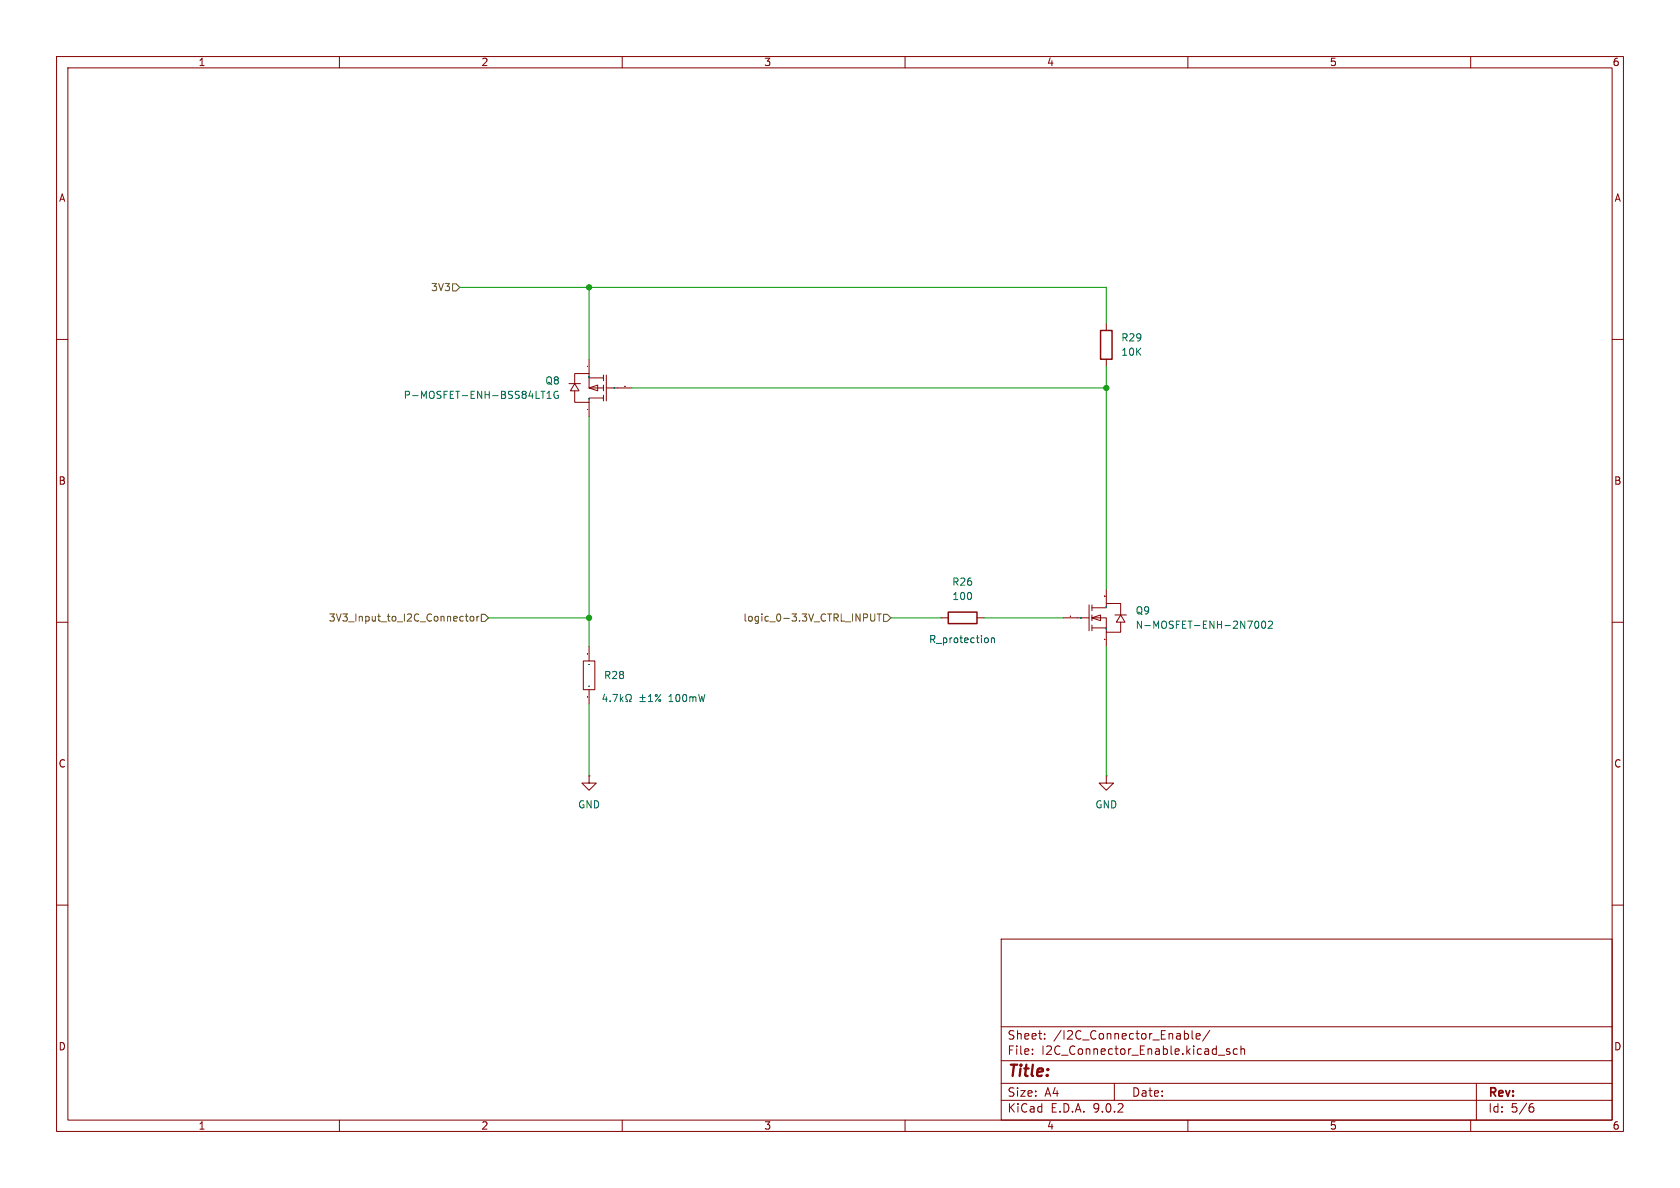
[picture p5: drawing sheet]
<svg xmlns="http://www.w3.org/2000/svg" width="297mm" height="210mm" viewBox="0 0 297 210" stroke-linecap="round" stroke-linejoin="round" font-family="sans-serif">
<g fill="none" stroke="#840000" stroke-width=".18">
<path d="M10 10h277v190h-277zM12 12h273v186h-273zM60 10v2M110 10v2M160 10v2M210 10v2M260 10v2M195.6 57.2v1.2M10 60h2M100.6 67.8h2M101.6 69.1v2h2.5v-.7h2.6M101.6 67.8v-1.8h2.5v2.6h2.6"/>
<path d="M101.6 67.8l.8 1.3h-1.6zM104.1 68.6l1.6-.5v1zM104.1 66.8h2.6M104.1 63.5v2.5M104.1 71.1v2.6M106.7 66.3v1M106.7 68.1v1M106.7 69.9v1M107.2 68.6h4.6M107.2 66.3v4.6M195.6 63.5v1.3M285 60h2"/>
<path d="M10 110h2M103.1 116.8h2.1v5.1h-2.1zM104.1 114.3v2.5M166.4 109.2h1.2M172.7 109.2h1.3M188 109.2h4.5M192.5 106.9v4.6M193 107.4h2.6v-.7h2.5v2M193 109.2l1.6-.5v1zM193 109.2h2.6v2.6h2.5v-1.8M193 106.9v1.1M193 108.7v1"/>
<path d="M193 110.5v1M193 111h2.6M195.6 104.1v2.6M195.6 111.8v2.5M197.1 108.7h2M198.1 108.7l.8 1.3h-1.5zM285 110h2M104.1 137.2v1.2h1.3l-1.3 1.3-1.2-1.3h1.2M104.1 137.2h.1M104.1 121.9v2.6M195.6 137.2v1.2h1.2l-1.2 1.3-1.3-1.3h1.3M195.6 137.2h.1"/>
<path d="M10 160h2M177 166h108v32h-108zM285 160h2M60 198v2M110 198v2M160 198v2M177 194.5h108M177 191.5h108M177 187.5h108M177 181.5h108M182.5 186.3v.1M182.5 185.5v.1"/>
<path d="M184.7 183.6v.1M184.7 182.8v.1M197 191.5v3M209.8 182.7l.3 .3v.4l-.3 .3M210 198v2M210.7 182.2v1.3l.3 .2M211.5 183.2l.7-.1-.1-.3-.4-.1-.2 .2v.7h.6M213.9 182.1l-1.3 2M215.4 186.5h1.1M217.4 185.5l-.4-.1-.2 .2 .1 .2 .5 .2v.3h-.6M218.7 185.5l-.4-.1-.3 .3v.4l.2 .2h.5M219.4 185.5l.2-.1 .4 .1v.9"/>
<path d="M219.4 184.9v1.5M260 198v2M261 191.5v6.5M270.6 195.7h.4l.2 .3-.1 .5-.5 .1M271 195.1l-.4 .1"/>
</g>
<path d="M194.6 58.4h2v5.1h-2zM167.6 108.2h5.1v2h-5.1z" fill="none" stroke="#840000" stroke-width=".25"/>
<g fill="none" stroke="#006464" stroke-width=".18">
<path d="M95.6 69.2h.7M96 69.2v1.2M96.7 70.4h.7M96.7 69.5l.4-.3v1.2M98.6 69.2a.59 .59 0 0 0-.7 .6 .59 .59 0 0 0 .7 .6l.1-.5h-.2M104.1 70.5h.1M104.1 66.7h.1M108.6 68.6h.1M104.1 117.5h.1M191.1 109.2h.1M195.6 107.3h.1M195.6 111.1h.1"/>
<path d="M221.9 109.9l.2-.1a.68 .68 0 0 1 .5 .6 .68 .68 0 0 1-.5 .7l-.2-.2-.1-.3zM223.1 109.9l.2-.1a.68 .68 0 0 1 .5 .6 .68 .68 0 0 1-.5 .7l-.2-.2-.1-.3zM224.2 109.9l.5-.1 .3 .4-.8 .9h.8M104.1 121.3h.1M106.9 122.7l-.3 .9h.8M107.2 123.2v.8M107.9 123.9v.1M108.3 122.8h.9l-.6 1.2M109.7 122.8v1.2M109.8 123.5l.4 .5M110.2 123.2l-.5 .5M110.6 124h.3v-.2a.54 .54 0 0 1-.2-.8 .54 .54 0 0 1 .7-.2 .58 .58 0 0 1-.1 1v.2h.3"/>
<path d="M113.1 124h1M113.1 123.3h1M113.6 122.8v1M114.6 124h.8M114.6 123.1l.4-.3v1.2M116.8 122.8l-1 1.2"/>
<circle cx="116" cy="122.9" r=".18"/>
<circle cx="116.6" cy="123.8" r=".18"/>
</g>
<path d="M103.8 72.4h.1M103.9 64.8h.1M103.9 64.8h-.1M110.5 68.3h.1M103.9 115.6h.1M189.2 109h.1M189.2 108.9h.1M189.2 108.9v.1M195.3 105.4h.1M195.3 113h.1M103.9 123.2h.1" fill="none" stroke="#a90000" stroke-width=".18"/>
<path d="M80 50.2h.6l.7 .6-.7 .6h-.6zM82.3 109h.4M82.4 108.5v1.1l.3 .2M83.2 109h.3l.3 .2v.4l-.3 .2-.3-.1-.1-.1zM84.3 109v.8M84.7 109l-.4 .2M85.1 108.6h.6l.7 .6-.7 .7h-.6zM153.9 108.5v1.1l.3 .2 .3-.1 .1-.1v-1.1M155.1 108.5h.7M155.4 108.5v1.3M156.2 108.6h.6l.7 .6-.7 .7h-.6z" fill="none" stroke="#725600" stroke-width=".18"/>
<path d="M81.3 50.8h114.3v6.4M104.1 50.8v12.7M104.1 73.7v40.6M111.8 68.6h83.8M195.6 64.8v39.3M86.4 109.2h17.7M157.5 109.2h8.9M174 109.2h14M195.6 114.3v22.9M104.1 124.5v12.7" fill="none" stroke="#009600" stroke-width=".18"/>
<path d="M174.7 112.9v.6M175.3 112.8v.8M175.3 112.9l.1-.1h.3l.1 .8" fill="none" stroke="#0000c2" stroke-width=".18"/>
<g fill="#009600" stroke="#009600" stroke-width=".18">
<circle cx="195.6" cy="68.6" r=".46"/>
<circle cx="104.1" cy="50.8" r=".46"/>
<circle cx="104.1" cy="109.2" r=".46"/>
</g>
<text font-size="2.8" fill="#840000" x="178" y="190.9">Title:</text>
<g font-size="2.1" fill="#840000">
<text x="178" y="184">Sheet:</text>
<text x="186.2" y="184">/I2C_Connector_Enable/</text>
<text x="178" y="186.7">File:</text>
<text x="184.1" y="186.7">I2C_Connector_Enable.kicad_sch</text>
<text x="178" y="196.9">KiCad</text>
<text x="178" y="194.1">Size:</text>
<text x="184.7" y="194.1">A4</text>
<text x="185.7" y="196.9">E.D.A.</text>
<text x="193.3" y="196.9">9.0.2</text>
<text x="200" y="194.1">Date:</text>
<text x="263" y="194.3">Rev:</text>
<text x="263" y="196.9">Id:</text>
<text x="267.1" y="196.9">5/6</text>
</g>
<g font-size="1.8" fill="#840000">
<text x="35" y="11.9">1</text>
<text x="85" y="11.9">2</text>
<text x="135" y="11.9">3</text>
<text x="185" y="11.9">4</text>
<text x="235" y="11.9">5</text>
<text x="285" y="11.9">6</text>
<text x="10.3" y="35.9">A</text>
<text x="285.3" y="35.9">A</text>
<text x="10.3" y="85.9">B</text>
<text x="285.3" y="85.9">B</text>
<text x="10.3" y="135.9">C</text>
<text x="285.3" y="135.9">C</text>
<text x="10.3" y="185.9">D</text>
<text x="285.3" y="185.9">D</text>
<text x="35" y="199.9">1</text>
<text x="85" y="199.9">2</text>
<text x="135" y="199.9">3</text>
<text x="185" y="199.9">4</text>
<text x="235" y="199.9">5</text>
<text x="285" y="199.9">6</text>
</g>
<g font-size="1.8" fill="#725600">
<text x="76.1" y="51.7">3V3</text>
<text x="58" y="110.1">3V3_Input_to_I2C_Connector</text>
<text x="131.3" y="110.1">logic_0-3.3V_CTRL_INPUT</text>
</g>
<g font-size="1.8" fill="#006464">
<text x="198.1" y="60.6">R29</text>
<text x="198.1" y="63.1">10K</text>
<text x="71.3" y="70.7">P-MOSFET-ENH-BSS84LT1G</text>
<text x="96.3" y="68.2">Q8</text>
<text x="168.2" y="103.7">R26</text>
<text x="168.3" y="106.3">100</text>
<text x="200.7" y="111.4">N-MOSFET-ENH-2N7002</text>
<text x="200.7" y="108.8">Q9</text>
<text x="106.7" y="120.2">R28</text>
<text x="118.3" y="124.3">100mW</text>
<text x="102.1" y="143.1">GND</text>
<text x="193.5" y="143.1">GND</text>
</g>
<text font-size="1.8" fill="#0000c2" x="164.2" y="113.9">R_protection</text>
</svg>
